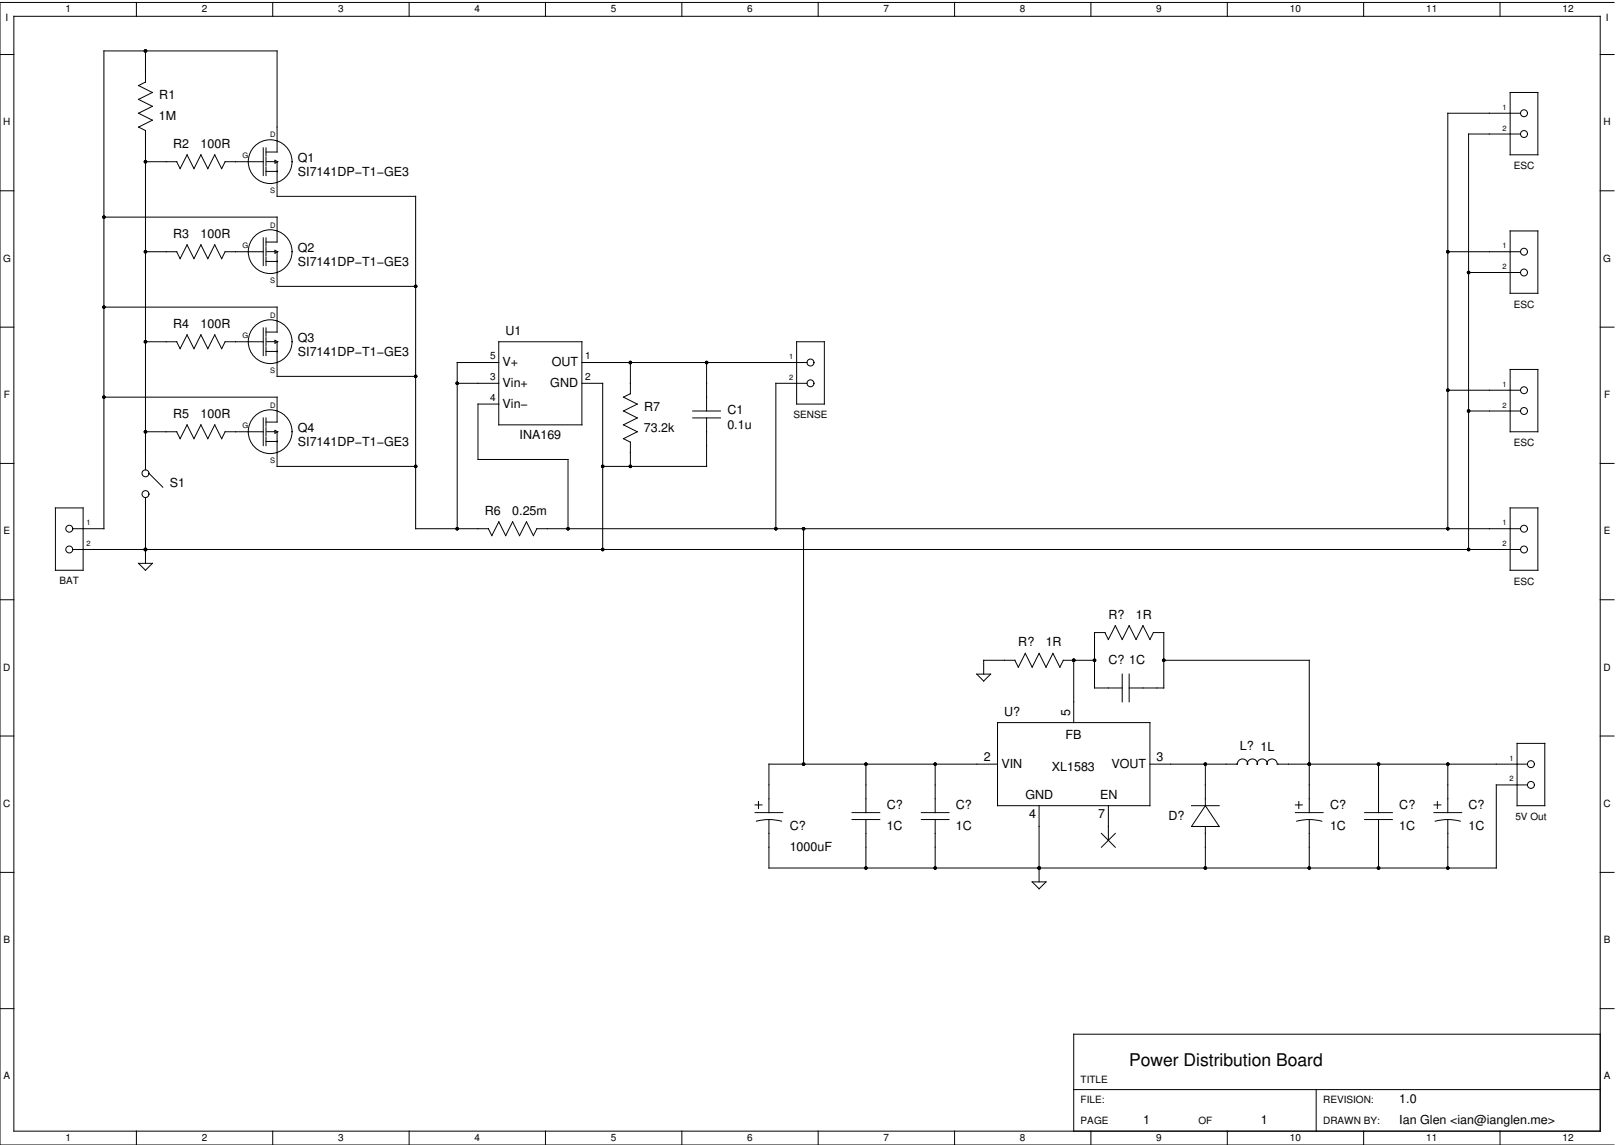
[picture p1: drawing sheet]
<svg xmlns="http://www.w3.org/2000/svg" width="594mm" height="420mm" viewBox="0 0 594 420" stroke-linecap="round" stroke-linejoin="round" font-family="sans-serif">
<g fill="none" stroke="#000" stroke-width=".37">
<path d="M0 20h5.1M5.1 6h581.6v408.9h-581.6zM50 .9v5.1M53.3 18.7v11.5M100 .9v5.1M150 .9v5.1M200 .9v5.1M250 .9v5.1M300 .9v5.1M350 .9v5.1M400 .9v5.1M450 .9v5.1"/>
<path d="M500 .9v5.1M550 .9v5.1M591.8 .9h-591.8v419.1h591.8M53.3 30.1l-2.5 1.3 5.1 2.5-5.1 2.6 5.1 2.5-5.1 2.5 5.1 2.6-5.1 2.5 2.5 1.3v124.4M553.7 33.9h10.2v22.9h-10.2zM586.7 20h5.1M53.3 59.3h11.5l1.2 2.6 2.6-5.1 2.5 5.1 2.6-5.1 2.5 5.1 2.5-5.1 2.6 5.1 1.2-2.6h14M96.5 54.2v10.2M97.5 55.8h4.1v-37.1h-63.5v175.2h-11.4M97.5 54.2v3.1M97.5 57.8v3M97.8 59.3h3"/>
<path d="M100.8 58.8l1.1 .5-1.1 .5zM101.6 59.3v12.7h50.8v121.9h26.7M557.5 49.2h-19v152.4M557.5 41.5h-26.6v152.4M0 70h5.1M38.1 79.6h63.5v9.2h-4.1M97.5 61.4v3M97.5 62.9h4.1M586.7 70h5.1M53.3 92.3h11.5l1.2 2.6 2.6-5.1 2.5 5.1 2.6-5.1 2.5 5.1 2.5-5.1 2.6 5.1 1.2-2.6h14M96.5 87.3v10.1M97.5 87.3v3"/>
<path d="M97.5 90.8v3.1M97.5 94.4v3M97.5 95.9h4.1M97.8 92.3h3M100.8 91.8l1.1 .5-1.1 .5zM101.6 92.3v12.7h50.8M530.9 92.3h26.6M538.5 100h19M553.7 84.7h10.2v22.9h-10.2zM38.1 112.7h63.5v9.1h-4.1M0 120h5.1M53.3 125.4h11.5l1.2 2.5 2.6-5.1 2.5 5.1 2.6-5.1 2.5 5.1 2.5-5.1 2.6 5.1 1.2-2.5h14"/>
<path d="M96.5 120.3v10.1M97.5 120.3v3M97.5 123.8v3.1M97.5 127.4v3M97.5 128.9h4.1M97.8 125.3h3M100.8 124.9l1.1 .5-1.1 .5zM101.6 125.4v12.7h50.8M182.9 125.4h30.5v30.4h-30.5zM182.9 133h-15.3v60.9M213.4 133h82.5M231.1 133v11.5"/>
<path d="M259.1 133v17.8M292.1 125.4h10.2v22.8h-10.2zM553.7 135.5h10.2v22.9h-10.2zM586.7 120h5.1M38.1 145.7h63.5v9.1h-4.1M53.3 158.4h11.5l1.2 2.5 2.6-5.1 2.5 5.1 2.6-5.1 2.5 5.1 2.5-5.1 2.6 5.1 1.2-2.5h14M96.5 153.3v10.2M97.5 153.3v3M97.5 156.9v3M97.8 158.4h3M100.8 157.9l1.1 .5-1.1 .5zM101.6 158.4v12.7h50.8"/>
<path d="M167.6 140.6h15.3M182.9 148.2h-7.6v20.3h33v25.4M213.4 140.6h7.6v61M231.1 144.4l-2.5 1.3 5.1 2.5-5.1 2.6 5.1 2.5-5.1 2.5 5.1 2.6-5.1 2.5 2.5 1.3v8.9M254 150.8h10.2M254 153.3h10.2M259.1 153.3v17.8h-38.1M295.9 140.6h-11.4v53.3M530.9 143.1h26.6M538.5 150.8h19M0 170h5.1M54.6 173.6l5.1 5.1"/>
<path d="M97.5 160.4v3.1M97.5 161.9h4.1M586.7 170h5.1M20.3 186.3h10.2v22.9h-10.2zM53.3 182.5v24.1M179.1 193.9l1.2 2.6 2.6-5.1 2.5 5.1 2.6-5.1 2.5 5.1 2.5-5.1 2.6 5.1 1.2-2.6h360.7M294.6 193.9v86.4M553.7 186.3h10.2v22.9h-10.2zM26.7 201.6h530.8M50.8 206.6h5.1l-2.6 2.6zM0 220h5.1M586.7 220h5.1"/>
<path d="M358.1 247.3h5.1l-2.5 2.5zM372.1 242.2l1.3 2.5 2.5-5 2.6 5 2.5-5 2.5 5 2.6-5 2.5 5 1.3-2.5h11.4M372.2 242.2h-11.5v5.1M393.7 242.2v22.9M411.5 252.4h-10.2v-20.4h3.9l1.2 2.6 2.6-5.1 2.5 5.1 2.5-5.1 2.6 5.1 2.5-5.1 2.5 5.1 1.3-2.6h3.8v20.4h-12.7M411.5 247.3v10.1M414 247.3v10.1M426.7 242.2h53.4v55.9M0 270h5.1M365.8 265.1h55.8v30.4h-55.8zM556.3 272.7h10.1v22.8h-10.1zM586.7 270h5.1"/>
<path d="M276.9 298.1h10.1M276.9 295.3h2.5M278.1 294v2.6M312.4 298.1h10.2M317.5 280.3v17.8M337.8 298.1h10.2M342.9 280.3v17.8M365.8 280.3h-83.9v17.8M381 295.5v28M406.4 295.5v12.7M421.6 280.3h32.1a1.86 1.86 0 0 1 1.9-1.9 1.86 1.86 0 0 1 1.8 2 1.81 1.81 0 0 1 1.8-2 1.81 1.81 0 0 1 1.8 2 1.81 1.81 0 0 1 1.8-2 1.81 1.81 0 0 1 1.8 2 1.86 1.86 0 0 1 1.8-2 1.86 1.86 0 0 1 1.9 1.9h91.8M436.9 295.5h10.1"/>
<path d="M442 295.5l5 7.7h-10.1zM442 280.3v15.2M475 298.1h10.1M475 295.3h2.5M476.2 294v2.6M500.4 298.1h10.1M505.5 280.3v17.8M525.8 298.1h10.1M525.8 295.3h2.5M527 294v2.6M530.9 280.3v17.8M560.1 287.9h-11.5v30.5h-266.7v-17.8"/>
<path d="M0 320h5.1M277.3 301.2l4.6-.6 4.6 .6M312.4 300.6h10.2M317.5 300.6v17.8M337.8 300.6h10.2M342.9 300.6v17.8M403.9 305.7l5 5.1M408.9 305.7l-5 5.1M442 303.2v15.2M475.5 301.2l4.6-.6 4.6 .6M480.1 300.6v17.8M500.4 300.6h10.1"/>
<path d="M505.5 300.6v17.8M526.3 301.2l4.6-.6 4.6 .6M530.9 300.6v17.8M378.5 323.5h5l-2.5 2.5zM586.7 320h5.1M0 370h5.1M586.7 370h5.1M586.7 379.4h-193v35.5M393.7 399.7h193M482.6 399.7v15.2M50 414.9v5.1M100 414.9v5.1"/>
<path d="M150 414.9v5.1M200 414.9v5.1M250 414.9v5.1M300 414.9v5.1M350 414.9v5.1M400 414.9v5.1M450 414.9v5.1M500 414.9v5.1M550 414.9v5.1"/>
<circle cx="99.1" cy="59.3" r="8"/>
<circle cx="558.8" cy="49.2" r="1.27"/>
<circle cx="558.8" cy="41.5" r="1.27"/>
<circle cx="101.6" cy="62.9" r=".13"/>
<circle cx="99.1" cy="92.3" r="8"/>
<circle cx="101.6" cy="95.9" r=".13"/>
<circle cx="558.8" cy="100" r="1.27"/>
<circle cx="558.8" cy="92.3" r="1.27"/>
<circle cx="99.1" cy="125.3" r="8"/>
<circle cx="101.6" cy="128.9" r=".13"/>
<circle cx="297.2" cy="133" r="1.27"/>
<circle cx="99.1" cy="158.4" r="8"/>
<circle cx="297.2" cy="140.6" r="1.27"/>
<circle cx="558.8" cy="150.8" r="1.27"/>
<circle cx="558.8" cy="143.1" r="1.27"/>
<circle cx="53.3" cy="173.6" r="1.27"/>
<circle cx="101.6" cy="161.9" r=".13"/>
<circle cx="25.4" cy="193.9" r="1.27"/>
<circle cx="53.3" cy="181.2" r="1.27"/>
<circle cx="558.8" cy="193.9" r="1.27"/>
<circle cx="25.4" cy="201.6" r="1.27"/>
<circle cx="558.8" cy="201.6" r="1.27"/>
<circle cx="561.3" cy="287.9" r="1.27"/>
<circle cx="561.3" cy="280.3" r="1.27"/>
</g>
<g fill="#000">
<circle cx="53.3" cy="18.7" r=".63"/>
<circle cx="53.3" cy="59.3" r=".64"/>
<circle cx="38.1" cy="79.6" r=".63"/>
<circle cx="101.6" cy="62.9" r=".13"/>
<circle cx="53.3" cy="92.3" r=".63"/>
<circle cx="101.6" cy="95.9" r=".13"/>
<circle cx="530.9" cy="92.3" r=".63"/>
<circle cx="538.5" cy="100" r=".63"/>
<circle cx="38.1" cy="112.7" r=".64"/>
<circle cx="152.4" cy="105" r=".63"/>
<circle cx="53.3" cy="125.4" r=".64"/>
<circle cx="101.6" cy="128.9" r=".13"/>
<circle cx="152.4" cy="138.1" r=".64"/>
<circle cx="231.1" cy="133" r=".64"/>
<circle cx="259.1" cy="133" r=".63"/>
<circle cx="38.1" cy="145.7" r=".64"/>
<circle cx="53.3" cy="158.4" r=".64"/>
<circle cx="167.6" cy="140.6" r=".64"/>
<circle cx="530.9" cy="143.1" r=".63"/>
<circle cx="538.5" cy="150.8" r=".63"/>
<circle cx="101.6" cy="161.9" r=".13"/>
<circle cx="152.4" cy="171.1" r=".64"/>
<circle cx="221" cy="171.1" r=".63"/>
<circle cx="231.1" cy="171.1" r=".64"/>
<circle cx="167.6" cy="193.9" r=".63"/>
<circle cx="208.3" cy="193.9" r=".63"/>
<circle cx="284.5" cy="193.9" r=".63"/>
<circle cx="294.6" cy="193.9" r=".63"/>
<circle cx="530.9" cy="193.9" r=".63"/>
<circle cx="53.3" cy="201.6" r=".64"/>
<circle cx="221" cy="201.6" r=".63"/>
<circle cx="538.5" cy="201.6" r=".63"/>
<circle cx="393.7" cy="242.2" r=".63"/>
<circle cx="401.3" cy="242.2" r=".63"/>
<circle cx="426.7" cy="242.2" r=".63"/>
<circle cx="294.6" cy="280.3" r=".64"/>
<circle cx="317.5" cy="280.3" r=".64"/>
<circle cx="342.9" cy="280.3" r=".64"/>
<circle cx="442" cy="280.3" r=".64"/>
<circle cx="480.1" cy="280.3" r=".64"/>
<circle cx="505.5" cy="280.3" r=".64"/>
<circle cx="530.9" cy="280.3" r=".64"/>
<circle cx="317.5" cy="318.4" r=".64"/>
<circle cx="342.9" cy="318.4" r=".64"/>
<circle cx="381" cy="318.4" r=".64"/>
<circle cx="442" cy="318.4" r=".64"/>
<circle cx="480.1" cy="318.4" r=".64"/>
<circle cx="505.5" cy="318.4" r=".64"/>
<circle cx="530.9" cy="318.4" r=".64"/>
</g>
<text font-size="6.4" x="414" y="391.2">Power Distribution Board</text>
<g font-size="4.6">
<text x="58.4" y="36.5">R1</text>
<text x="58.3" y="44.1">1M</text>
<text x="63.5" y="54.2">R2</text>
<text x="73.5" y="54.2">100R</text>
<text x="109.2" y="59.3">Q1</text>
<text x="109.2" y="64.4">SI7141DP−T1−GE3</text>
<text x="63.5" y="87.3">R3</text>
<text x="73.5" y="87.3">100R</text>
<text x="109.2" y="92.3">Q2</text>
<text x="109.2" y="97.4">SI7141DP−T1−GE3</text>
<text x="63.5" y="120.3">R4</text>
<text x="73.5" y="120.3">100R</text>
<text x="109.2" y="125.4">Q3</text>
<text x="185.3" y="122.9">U1</text>
<text x="109.2" y="130.4">SI7141DP−T1−GE3</text>
<text x="184.3" y="134.3">V+</text>
<text x="202.3" y="134.3">OUT</text>
<text x="184.3" y="141.9">Vin+</text>
<text x="201.8" y="141.9">GND</text>
<text x="184.3" y="149.5">Vin−</text>
<text x="63.5" y="153.3">R5</text>
<text x="73.5" y="153.3">100R</text>
<text x="236.2" y="150.8">R7</text>
<text x="266.7" y="152">C1</text>
<text x="109.2" y="158.4">Q4</text>
<text x="190.5" y="160.9">INA169</text>
<text x="236.1" y="158.4">73.2k</text>
<text x="266.7" y="157.2">0.1u</text>
<text x="109.2" y="163.5">SI7141DP−T1−GE3</text>
<text x="62.2" y="178.7">S1</text>
<text x="177.8" y="188.9">R6</text>
<text x="187.8" y="188.9">0.25m</text>
<text x="406.4" y="227">R?</text>
<text x="416.4" y="227">1R</text>
<text x="373.4" y="237.1">R?</text>
<text x="383.4" y="237.1">1R</text>
<text x="406.4" y="243.5">C? 1C</text>
<text x="368.2" y="262.6">U?</text>
<text x="392.4" y="262.6" transform="rotate(-90 392.4 262.6)">5</text>
<text x="390.6" y="270.9">FB</text>
<text x="454.7" y="275.2">L? 1L</text>
<text x="360.8" y="279.2">2</text>
<text x="367.2" y="281.6">VIN</text>
<text x="407.5" y="281.6">VOUT</text>
<text x="424.1" y="279.2">3</text>
<text x="385.7" y="283">XL1583</text>
<text x="376" y="293">GND</text>
<text x="403.3" y="293">EN</text>
<text x="325.1" y="296.8">C?</text>
<text x="350.5" y="296.8">C?</text>
<text x="487.7" y="296.8">C?</text>
<text x="513.1" y="296.8">C?</text>
<text x="538.5" y="296.8">C?</text>
<text x="289.6" y="304.4">C?</text>
<text x="325.1" y="304.6">1C</text>
<text x="350.5" y="304.6">1C</text>
<text x="377.3" y="300.1">4</text>
<text x="402.7" y="300.1">7</text>
<text x="428.5" y="300.6">D?</text>
<text x="487.7" y="304.4">1C</text>
<text x="513.1" y="304.6">1C</text>
<text x="538.5" y="304.4">1C</text>
<text x="289.6" y="312.1">1000uF</text>
<text x="513.1" y="404.8">1.0</text>
<text x="419.1" y="412.4">1</text>
<text x="462.3" y="412.4">1</text>
<text x="513.1" y="412.4">Ian Glen &lt;ian@ianglen.me&gt;</text>
</g>
<g font-size="3.7">
<text x="24" y="4.4">1</text>
<text x="74" y="4.4">2</text>
<text x="124" y="4.4">3</text>
<text x="174" y="4.4">4</text>
<text x="224" y="4.4">5</text>
<text x="274" y="4.4">6</text>
<text x="324" y="4.4">7</text>
<text x="374" y="4.4">8</text>
<text x="424" y="4.4">9</text>
<text x="473" y="4.4">10</text>
<text x="523" y="4.4">11</text>
<text x="573" y="4.4">12</text>
<text x="2" y="7.8">I</text>
<text x="588.8" y="7.8">I</text>
<text x="1.2" y="45.9">H</text>
<text x="588" y="45.9">H</text>
<text x="555" y="62">ESC</text>
<text x="1.1" y="96">G</text>
<text x="587.9" y="96">G</text>
<text x="555" y="112.8">ESC</text>
<text x="179.7" y="131.8">5</text>
<text x="214.5" y="131.8">1</text>
<text x="179.7" y="139.5">3</text>
<text x="214.5" y="139.5">2</text>
<text x="1.4" y="145.9">F</text>
<text x="179.7" y="147.1">4</text>
<text x="588.2" y="145.9">F</text>
<text x="291" y="153.5">SENSE</text>
<text x="555" y="163.6">ESC</text>
<text x="1.3" y="196">E</text>
<text x="588.1" y="196">E</text>
<text x="21.8" y="214.4">BAT</text>
<text x="555" y="214.4">ESC</text>
<text x="1.2" y="245.9">D</text>
<text x="588" y="245.9">D</text>
<text x="1.2" y="296">C</text>
<text x="588" y="296">C</text>
<text x="555.6" y="300.8">5V Out</text>
<text x="1.3" y="345.9">B</text>
<text x="588.1" y="345.9">B</text>
<text x="1.3" y="396">A</text>
<text x="588.1" y="396">A</text>
<text x="396.2" y="397.1">TITLE</text>
<text x="396.2" y="404.8">FILE:</text>
<text x="485.1" y="404.8">REVISION:</text>
<text x="396.2" y="412.4">PAGE</text>
<text x="439.4" y="412.4">OF</text>
<text x="485.1" y="412.4">DRAWN BY:</text>
<text x="24" y="418.4">1</text>
<text x="74" y="418.4">2</text>
<text x="124" y="418.4">3</text>
<text x="174" y="418.4">4</text>
<text x="224" y="418.4">5</text>
<text x="274" y="418.4">6</text>
<text x="324" y="418.4">7</text>
<text x="374" y="418.4">8</text>
<text x="424" y="418.4">9</text>
<text x="473" y="418.4">10</text>
<text x="523" y="418.4">11</text>
<text x="573" y="418.4">12</text>
</g>
<g font-size="2.8">
<text x="550.9" y="40.3">1</text>
<text x="550.9" y="47.9">2</text>
<text x="99.1" y="50.4">D</text>
<text x="88.9" y="58.1">G</text>
<text x="99.1" y="70.8">S</text>
<text x="99.1" y="83.5">D</text>
<text x="88.9" y="91.1">G</text>
<text x="550.9" y="91.1">1</text>
<text x="550.9" y="98.7">2</text>
<text x="99.1" y="103.8">S</text>
<text x="99.1" y="116.5">D</text>
<text x="88.9" y="124.1">G</text>
<text x="289.3" y="131.7">1</text>
<text x="99.1" y="136.8">S</text>
<text x="289.3" y="139.3">2</text>
<text x="550.9" y="141.9">1</text>
<text x="99.1" y="149.5">D</text>
<text x="550.9" y="149.5">2</text>
<text x="88.9" y="157.1">G</text>
<text x="99.1" y="169.8">S</text>
<text x="31.7" y="192.7">1</text>
<text x="550.9" y="192.7">1</text>
<text x="31.7" y="200.3">2</text>
<text x="550.9" y="200.3">2</text>
<text x="553.5" y="279">1</text>
<text x="553.5" y="286.7">2</text>
</g>
</svg>
